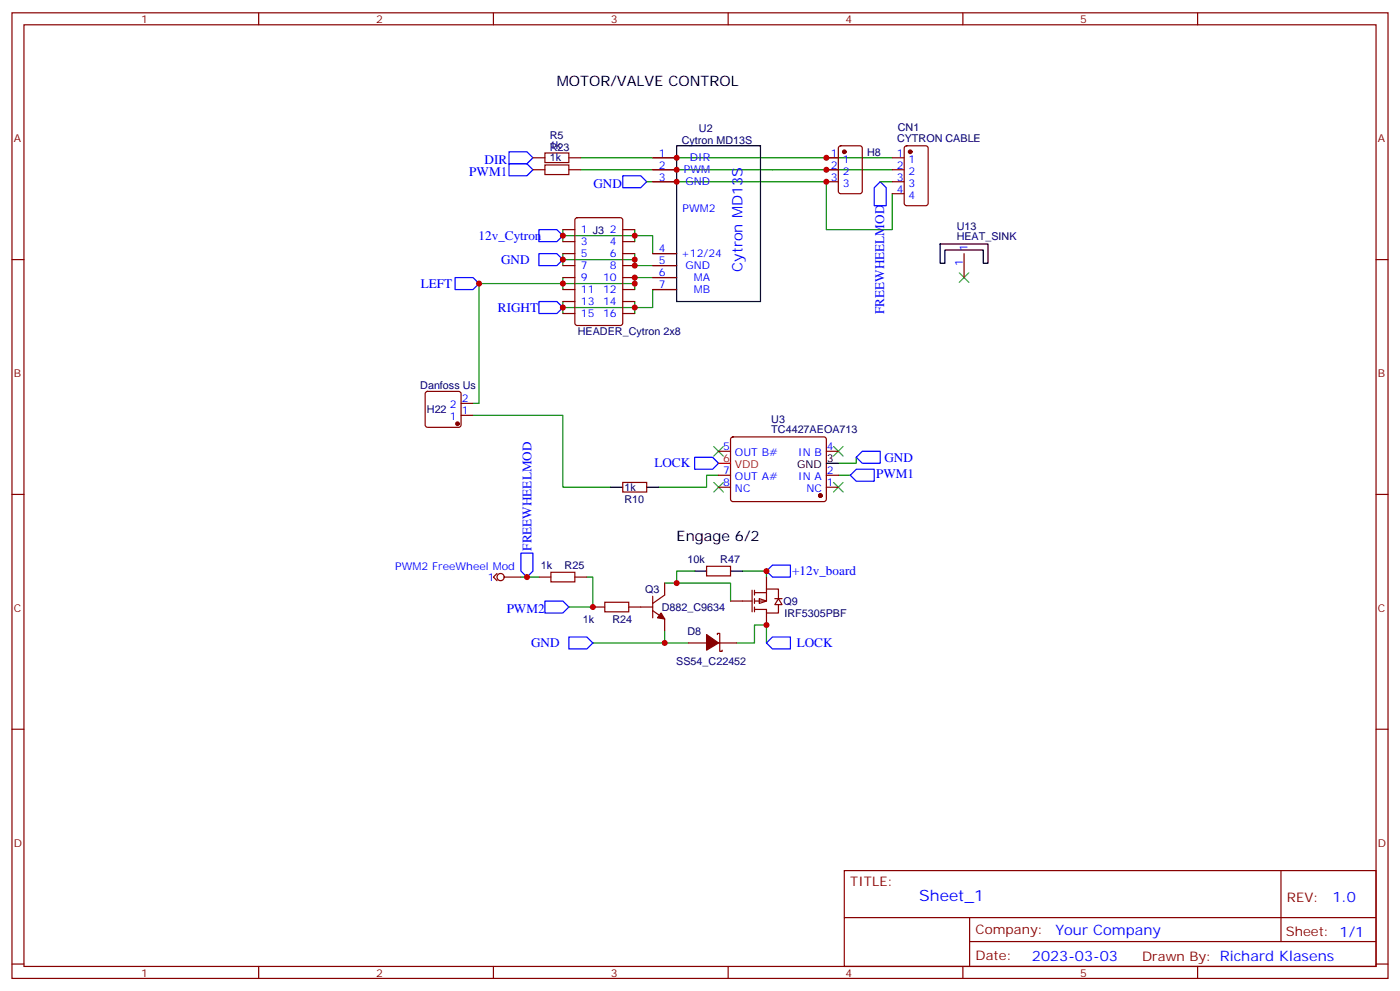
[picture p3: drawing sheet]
<svg xmlns="http://www.w3.org/2000/svg" width="412mm" height="292mm" viewBox="0 0 412 292" stroke-linecap="round" stroke-linejoin="round" font-family="sans-serif">
<g fill="none" stroke="#870000" stroke-width=".35">
<path d="M3.5 3.8h405.4v284.3h-405.4zM7.1 7.3h398.2v277.3h-398.2zM76.2 3.8v3.5M145.3 3.8v3.5M214.5 3.8v3.5M283.6 3.8v3.5M352.8 3.8v3.5M192.3 46.5h7M192.3 50h7M192.3 53.5h7M243.4 46.5h3.5M243.4 50h3.5"/>
<path d="M243.4 53.5h3.5M247.2 43.1l.4-.2h5.7l.6 .5 .1 12.9-.5 .7h-5.9l-.6-.4-.1-13zM3.5 76.4h3.6M192.3 74.7h7M192.3 78.2h7M284 74.7v7M405.3 76.4h3.6M192.3 81.7h7M192.3 85.3h7M211.7 139.9h3.5M211.7 132.9h3.5M215.4 128.9l.5-.2h27.1l.4 .7v17.9l-.7 .4-27.1-.1-.4-.6v-17.6z"/>
<path d="M243.4 139.9h3.5M243.4 132.9h3.5M3.5 145.6h3.6M183.4 142.1h7.1v2.8h-7.1zM211.7 143.5h3.5M243.4 143.5h3.5M405.3 145.6h3.6M146.4 168.9l-1.1 1 1.1 1.1M148.5 169.9h5M208.1 166.8h7.1v2.8h-7.1zM3.5 214.7h3.6M405.3 214.7h3.6"/>
<path d="M248.7 256.4h156.6v28.2h-156.6zM377.3 256.4v20.9M248.7 270.2h156.5M285.6 277.3h119.6M285.6 270.2v14.1M3.5 283.9h3.6M76.2 284.6v3.5M145.3 284.6v3.5M214.5 284.6v3.5M283.6 284.6v3.5M352.8 284.6v3.5M405.3 283.9h3.6"/>
<circle cx="147.5" cy="169.9" r="1.06"/>
</g>
<g fill="none" stroke="#008700" stroke-width=".35">
<path d="M171.1 50h91.7M171.1 46.5h91.7M190.5 53.5h52.9v14.1h19.4v-10.6M259.3 53.5h3.5M165.8 69.4h26.5v5.3h7M165.8 67.6v3.6M165.8 74.7v3.5M165.8 76.4h21.2M187 74.7v3.5h12.3M187 67.6v3.6M165.8 85.3v-1.8h-24.7v35.3h-1.8M165.8 81.7v1.8h21.2"/>
<path d="M165.8 88.8v3.5M187 88.8v1.8h-21.2M199.3 81.7h-12.3v3.6M199.3 85.3h-7v5.3h-5.3v1.7M139.3 122.3h26.5v21.2h14.1M211.7 139.9h-3.6v3.6h-14.1M246.9 139.9h3.6M252.2 134.7v1.7h-5.3M153.5 169.9h5.2M172.9 169.9h1.7v8.9h-7M195.8 171.7h19.4v5.3M204.6 168.2h-5.3v3.5"/>
<path d="M218.7 168.2h7.1v1.7M174.6 189.3h28.2M195.8 185.8v3.5M217 189.3h5.2v-5.3h3.6v5.3"/>
</g>
<g fill="none" stroke="#00f" stroke-width=".35">
<path d="M149.9 48.2h5.3l1.8 1.8-1.8 1.8h-5.3zM149.9 44.7h5.3l1.8 1.8-1.8 1.7h-5.3zM183.4 51.8h5.3l1.8 1.7-1.8 1.8h-5.3zM259.3 53.5l1.8 1.8v5.3h-3.6v-5.3zM158.7 74.7h5.3l1.8 1.7-1.8 1.8h-5.3zM158.7 67.6h5.3l1.8 1.8-1.8 1.8h-5.3zM134.1 81.7h5.2l1.8 1.8-1.8 1.8h-5.2zM158.7 88.8h5.3l1.8 1.8-1.8 1.7h-5.3zM204.6 134.7h5.3l1.8 1.7-1.8 1.8h-5.3zM250.5 139.9l1.7-1.7h5.3v3.5h-5.3zM252.2 134.7l1.8-1.8h5.3v3.5h-5.3zM153.5 162.9h3.5v5.3l-1.8 1.7-1.7-1.7z"/>
<path d="M160.5 177h5.3l1.8 1.8-1.8 1.7h-5.3zM225.8 168.2l1.7-1.8h5.3v3.5h-5.3zM167.6 187.6h5.3l1.7 1.7-1.7 1.8h-5.3zM225.8 189.3l1.7-1.7h5.3v3.5h-5.3z"/>
</g>
<path d="M282.6 80.3l2.8 2.8M285.4 80.3l-2.8 2.8M210.3 131.5l2.8 2.8M213.1 131.5l-2.8 2.8M245.5 131.5l2.9 2.8M248.4 131.5l-2.9 2.8M210.3 142.1l2.8 2.8M213.1 142.1l-2.8 2.8M245.5 142.1l2.9 2.8M248.4 142.1l-2.9 2.8" fill="none" stroke="#3c3" stroke-width=".35"/>
<g fill="#870000" stroke="#870000" stroke-width=".35">
<circle cx="248.7" cy="44.7" r=".53"/>
<circle cx="241.7" cy="145.9" r=".53"/>
</g>
<path d="M199.3 42.9h24.7v45.9h-24.7zM276.9 71.9h14.1v5.6h-1.4v-3.9h-11.3v3.9h-1.4zM243.4 136.4h3.5M179.9 143.5h3.5M190.5 143.5h3.5M204.6 168.2h3.5M215.2 168.2h3.5" fill="none" stroke="#000" stroke-width=".35"/>
<path d="M211.7 136.4h3.5" fill="none" stroke="#f00" stroke-width=".35"/>
<g fill="#fff" stroke="#870000" stroke-width=".35">
<path d="M223.7 176.3l2.1 .7-2.1 .7z"/>
<path d="M229.3 176.3l1.1 1.7h-2.2z"/>
</g>
<g fill="none" stroke="#870000" stroke-width=".35">
<path d="M157 46.5h3.5M157 50h3.5M160.5 45h7.1v2.9h-7.1zM160.5 48.6h7.1v2.8h-7.1zM167.6 46.5h3.5M167.6 50h3.5M262.8 46.5h3.5M262.8 50h3.5M262.8 53.5h3.5M262.8 57h3.5M266.6 43.1l.5-.2h5.6l.6 .5 .1 16.5-.5 .6-5.8 .1-.7-.5-.1-16.5zM165.8 67.6h3.5"/>
<path d="M165.8 71.2h3.5M165.8 74.7h3.5M165.8 78.2h3.5M169.6 64.3l.4-.2h12.7l.7 .4v30.6l-.4 .7h-13l-.6-.4-.1-30.6zM183.4 67.6h3.6M183.4 71.2h3.6M183.4 74.7h3.6M183.4 78.2h3.6M165.8 81.7h3.5M165.8 85.3h3.5M165.8 88.8h3.5M165.8 92.3h3.5"/>
<path d="M183.4 81.7h3.6M183.4 85.3h3.6M183.4 88.8h3.6M183.4 92.3h3.6M125.5 115.5l.4-.2h9.2l.5 .2 .2 .5v9.1l-.2 .5-.5 .2h-9.2l-.5-.2-.2-.5v-9.1zM135.8 118.8h3.5M135.8 122.3h3.5M158.7 169.9h3.6M162.3 168.5h7v2.8h-7zM169.3 169.9h3.6M174.6 178.8h3.6M178.2 177.3h7v2.9h-7z"/>
<path d="M185.2 178.8h7.1M192.3 179.8l3.5 2.5v3.5M192.3 175.6v6.3M195.8 171.7v3.5l-3.5 2.5M215.2 177h6.3M221.5 173.8v6.4M222.2 174.5h3.6M222.2 173.8v1.4M222.2 176.3v1.4M222.2 178.8v1.4M225.8 173.5h3.5v2.8M225.8 173.5v3.5h-3.6"/>
<path d="M225.8 169.9v3.6M228.2 176.3h2.2M229.3 178v2.5h-3.5v-1h-3.6M202.8 189.3h5.3M211.3 186.9v-.4h.7v5.3h.7v-.3M211.7 189.3h5.3M225.8 180.5v3.5"/>
</g>
<g fill="#870000" stroke="#870000" stroke-width=".35">
<path d="M194.7 180.5l1.1 1.8-2.1-.4z"/>
<path d="M208.1 186.9l3.6 2.4-3.6 2.2z"/>
<circle cx="134.8" cy="124.8" r=".53"/>
<circle cx="268.1" cy="44.7" r=".53"/>
</g>
<g fill="#c00">
<circle cx="199.3" cy="53.5" r=".88"/>
<circle cx="199.3" cy="50" r=".88"/>
<circle cx="195.8" cy="189.3" r=".88"/>
<circle cx="225.8" cy="168.2" r=".88"/>
<circle cx="199.3" cy="171.7" r=".88"/>
<circle cx="225.8" cy="184" r=".88"/>
<circle cx="199.3" cy="46.5" r=".88"/>
<circle cx="165.8" cy="69.4" r=".88"/>
<circle cx="187" cy="69.4" r=".88"/>
<circle cx="187" cy="76.4" r=".88"/>
<circle cx="165.8" cy="76.4" r=".88"/>
<circle cx="187" cy="81.7" r=".88"/>
<circle cx="165.8" cy="83.5" r=".88"/>
<circle cx="187" cy="83.5" r=".88"/>
<circle cx="187" cy="90.6" r=".88"/>
<circle cx="165.8" cy="90.6" r=".88"/>
<circle cx="187" cy="78.2" r=".88"/>
<circle cx="141.1" cy="83.5" r=".88"/>
<circle cx="243.4" cy="46.5" r=".88"/>
<circle cx="243.4" cy="53.5" r=".88"/>
<circle cx="243.4" cy="50" r=".88"/>
<circle cx="155.2" cy="169.9" r=".88"/>
<circle cx="174.6" cy="178.8" r=".88"/>
</g>
<text font-size="4.6" fill="#00f" x="270.8" y="265.4">Sheet_1</text>
<g font-size="4.2">
<text x="164" y="25.3">MOTOR/VALVE CONTROL</text>
<text x="199.3" y="159.3">Engage 6/2</text>
</g>
<g font-size="4.2" fill="#00f">
<text x="218.7" y="80" transform="rotate(-90 218.7 80)">Cytron MD13S</text>
<text x="392.5" y="265.6">1.0</text>
<text x="310.9" y="275.2">Your Company</text>
<text x="304" y="283">2023-03-03</text>
</g>
<g font-size="3.9" fill="#00f">
<text x="138.2" y="51.8">PWM1</text>
<text x="142.8" y="48.2">DIR</text>
<text x="174.8" y="55.4">GND</text>
<text x="141" y="70.6">12v_Cytron</text>
<text x="147.6" y="77.8">GND</text>
<text x="124" y="84.9">LEFT</text>
<text x="146.7" y="91.9">RIGHT</text>
<text x="260.5" y="92.4" transform="rotate(-90 260.5 92.4)">FREEWHEELMOD</text>
<text x="192.7" y="137.6">LOCK</text>
<text x="260.5" y="135.9">GND</text>
<text x="258.1" y="140.6">PWM1</text>
<text x="156.5" y="162.2" transform="rotate(-90 156.5 162.2)">FREEWHEELMOD</text>
<text x="233.4" y="169.4">+12v_board</text>
<text x="149.2" y="180.5">PWM2</text>
<text x="156.4" y="190.6">GND</text>
<text x="234.7" y="190.6">LOCK</text>
</g>
<g font-size="3.9" fill="#800">
<text x="250.5" y="260.9">TITLE:</text>
<text x="379.1" y="265.6">REV:</text>
<text x="287.4" y="275.1">Company:</text>
<text x="378.7" y="275.8">Sheet: 1/1</text>
<text x="287.4" y="282.8">Date:</text>
<text x="336.4" y="282.9">Drawn By: Richard Klasens</text>
</g>
<g font-size="3.2" fill="#800">
<text x="41.6" y="6.8">1</text>
<text x="110.8" y="6.8">2</text>
<text x="179.9" y="6.8">3</text>
<text x="249.1" y="6.8">4</text>
<text x="318.2" y="6.8">5</text>
<text x="4.1" y="41.9">A</text>
<text x="405.9" y="41.9">A</text>
<text x="4.1" y="111">B</text>
<text x="405.9" y="111">B</text>
<text x="4.1" y="180.2">C</text>
<text x="405.9" y="180.2">C</text>
<text x="4.1" y="249.3">D</text>
<text x="405.9" y="249.3">D</text>
<text x="41.6" y="287.6">1</text>
<text x="110.8" y="287.6">2</text>
<text x="179.9" y="287.6">3</text>
<text x="249.1" y="287.6">4</text>
<text x="318.2" y="287.6">5</text>
</g>
<g font-size="3.2" fill="#000080">
<text x="161.9" y="40.8">R5</text>
<text x="205.9" y="38.9">U2</text>
<text x="264.2" y="41.9">CYTRON CABLE</text>
<text x="264.5" y="38.7">CN1</text>
<text x="161.9" y="44">1k</text>
<text x="161.9" y="47.5">1k</text>
<text x="161.9" y="44.3">R23</text>
<text x="200.8" y="42.4">Cytron MD13S</text>
<text x="255.4" y="45.8">H8</text>
<text x="281.8" y="70.8">HEAT_SINK</text>
<text x="281.8" y="67.8">U13</text>
<text x="170.2" y="98.8">HEADER_Cytron 2x8</text>
<text x="123.8" y="114.6">Danfoss Us</text>
<text x="125.7" y="121.7">H22</text>
<text x="227.2" y="124.4">U3</text>
<text x="227.2" y="127.6">TC4427AEOA713</text>
<text x="184" y="148.1">R10</text>
<text x="184" y="144.6">1k</text>
<text x="159.3" y="167.5">1k</text>
<text x="166.3" y="167.5">R25</text>
<text x="202.5" y="165.8">10k</text>
<text x="212.2" y="165.8">R47</text>
<text x="190.1" y="174.6">Q3</text>
<text x="194.9" y="179.9">D882_C9634</text>
<text x="230.8" y="178.1">Q9</text>
<text x="171.7" y="183.4">1k</text>
<text x="180.4" y="183.4">R24</text>
<text x="231.1" y="181.6">IRF5305PBF</text>
<text x="202.5" y="186.9">D8</text>
<text x="199.2" y="195.8">SS54_C22452</text>
</g>
<g font-size="3.2" fill="#00f">
<text x="194" y="46.1">1</text>
<text x="203.2" y="47.5">DIR</text>
<text x="244.8" y="46.1">1</text>
<text x="248.2" y="47.9">1</text>
<text x="264.2" y="46.1">1</text>
<text x="267.7" y="47.9">1</text>
<text x="194" y="49.6">2</text>
<text x="194" y="53.2">3</text>
<text x="201.5" y="51">PWM</text>
<text x="244.8" y="49.6">2</text>
<text x="244.8" y="53.2">3</text>
<text x="248.2" y="51.4">2</text>
<text x="264.2" y="49.6">2</text>
<text x="264.2" y="53.2">3</text>
<text x="267.7" y="51.4">2</text>
<text x="201.9" y="54.6">GND</text>
<text x="248.2" y="54.9">3</text>
<text x="264.2" y="56.7">4</text>
<text x="267.7" y="54.9">3</text>
<text x="267.7" y="58.5">4</text>
<text x="201.1" y="62.3">PWM2</text>
<text x="171.1" y="68.7">1 J3</text>
<text x="179.7" y="68.7">2</text>
<text x="171.1" y="72.2">3</text>
<text x="171.1" y="75.7">5</text>
<text x="179.7" y="72.2">4</text>
<text x="179.7" y="75.7">6</text>
<text x="194" y="74.3">4</text>
<text x="194" y="77.9">5</text>
<text x="200.6" y="75.7">+12/24</text>
<text x="285" y="74" transform="rotate(-90 285 74)">1</text>
<text x="171.1" y="79.3">7</text>
<text x="171.1" y="82.8">9</text>
<text x="177.6" y="82.8">10</text>
<text x="179.7" y="79.3">8</text>
<text x="194" y="81.4">6</text>
<text x="201.9" y="79.3">GND</text>
<text x="204.4" y="82.8">MA</text>
<text x="283.6" y="78.5" transform="rotate(-90 283.6 78.5)">1</text>
<text x="171.1" y="86.3">11</text>
<text x="171.1" y="89.9">13</text>
<text x="177.6" y="86.3">12</text>
<text x="177.6" y="89.9">14</text>
<text x="194" y="84.9">7</text>
<text x="204.4" y="86.3">MB</text>
<text x="171.1" y="93.4">15</text>
<text x="177.6" y="93.4">16</text>
<text x="136" y="118.4">2</text>
<text x="132.5" y="123.7">1</text>
<text x="132.5" y="120.2">2</text>
<text x="136" y="122">1</text>
<text x="213" y="132.5">5</text>
<text x="216.5" y="134.3">OUT B#</text>
<text x="235.1" y="134.3">IN B</text>
<text x="243.6" y="132.5">4</text>
<text x="213" y="139.6">7</text>
<text x="213" y="143.1">8</text>
<text x="216.5" y="141.4">OUT A#</text>
<text x="235.1" y="141.4">IN A</text>
<text x="243.6" y="143.1">1</text>
<text x="243.6" y="139.6">2</text>
<text x="216.5" y="144.9">NC</text>
<text x="237.5" y="144.9">NC</text>
<text x="116.4" y="167.8">PWM2 FreeWheel Mod</text>
<text x="143.7" y="171">1</text>
</g>
<g font-size="3.2" fill="#f00">
<text x="213" y="136.1">6</text>
<text x="216.5" y="137.8">VDD</text>
</g>
<g font-size="3.2">
<text x="234.8" y="137.8">GND</text>
<text x="243.6" y="136.1">3</text>
</g>
</svg>
